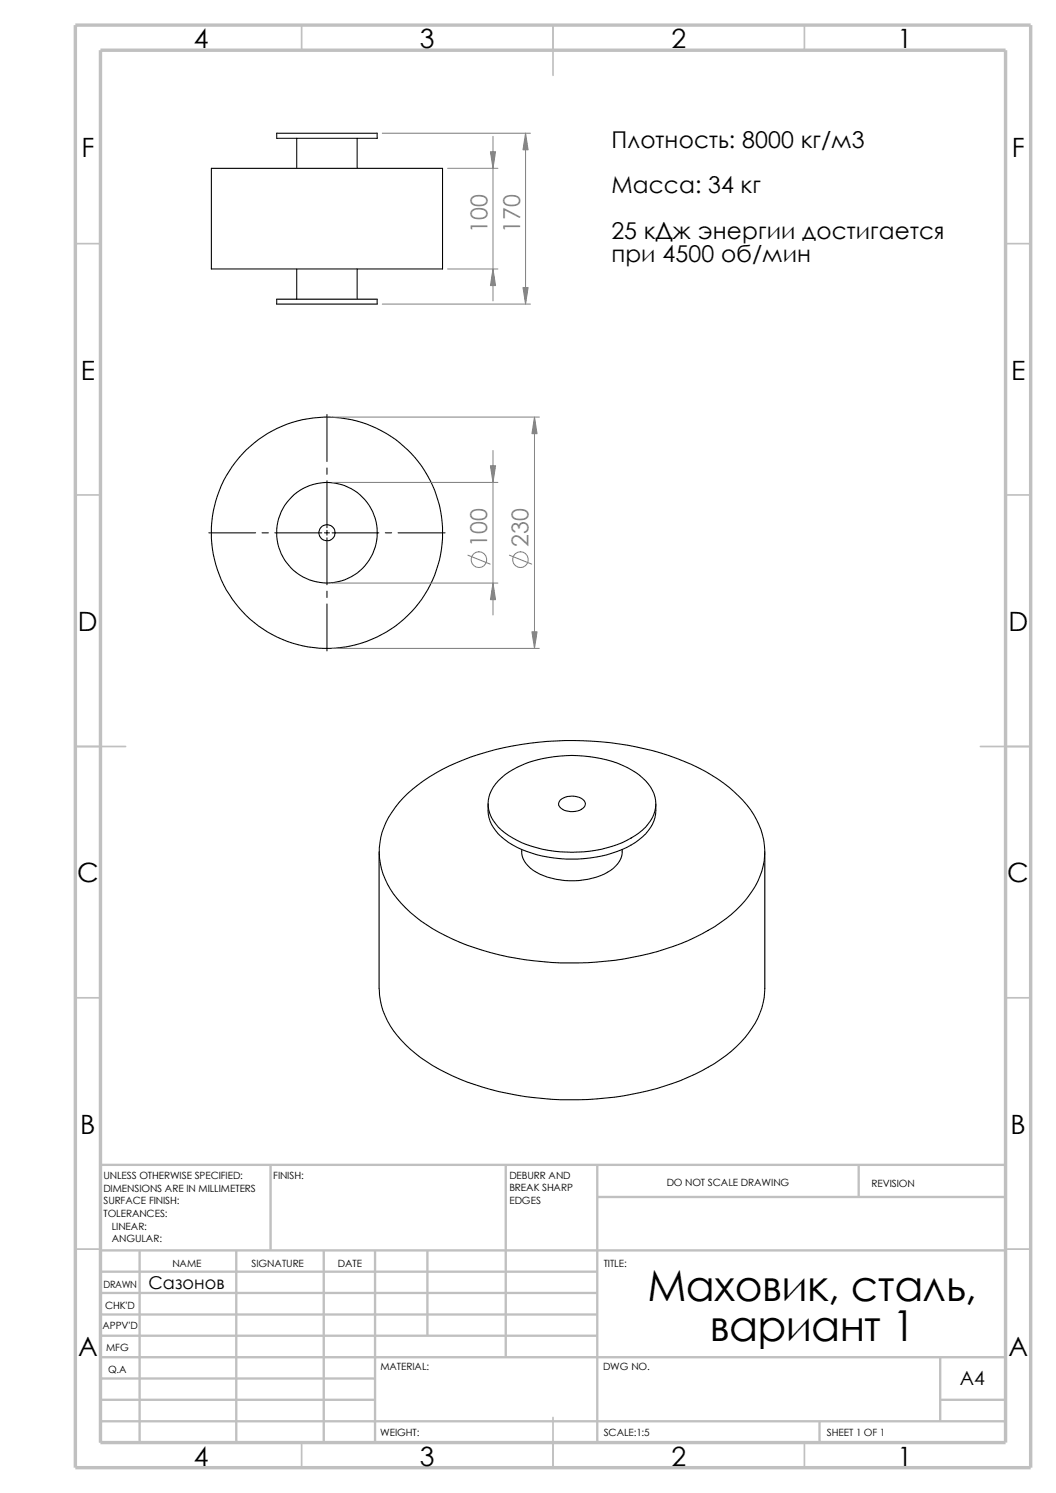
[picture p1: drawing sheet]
<svg xmlns="http://www.w3.org/2000/svg" width="210mm" height="297mm" viewBox="0 0 210 297" stroke-linecap="round" stroke-linejoin="round" font-family="sans-serif">
<g fill="none" stroke="#c0c0c0" stroke-width=".34">
<path d="M60 5v5M110 5v10M160 5v5M15 48.5h5M200 48.5h5M15 98.5h5M200 98.5h5M15 148.5h10M195 148.5h10M15 198.5h5M200 198.5h5M15 248.5h5"/>
<path d="M200 248.5h5M60 287v5M110 282v10M160 287v5"/>
</g>
<g fill="none" stroke="#c0c0c0" stroke-width=".47">
<path d="M53.8 231.7v17.1M100.6 231.7v38.3M118.8 231.7v55.3M118.8 238.1h81.2M170.8 231.7v6.4M200 231.7h-180v55.3M20 253h98.8M20 257.2h98.8M20 248.8h180M27.8 248.8v38.2M47 248.8v38.2M64.4 248.8v38.2"/>
<path d="M74.6 248.8v38.2M85 248.8v16.9M20 278.5h54.6M20 270h180M20 274.2h54.6M20 261.5h98.8M20 265.7h98.8M187 278.5h13M187 270v12.7M20 282.7h180M163 282.7v4.3"/>
</g>
<path d="M15 5h190v287h-190zM20 10h180v277h-180z" fill="none" stroke="#c0c0c0" stroke-width=".68" stroke-linecap="butt"/>
<g fill="none" stroke="#000" stroke-width=".21">
<path d="M42 33.5h46v20h-46zM55 26.5h20v1h-20zM59 27.5v6M71 27.5v6M55 59.5h20v1h-20zM59 53.5v6M71 53.5v6M80.2 158.8a36.7 36.7 0 0 1 16.6-9.2 63.2 63.2 0 0 1 37.8 1.3 29.9 29.9 0 0 1 15.3 11.2 13.7 13.7 0 0 1-1 16.2 31.8 31.8 0 0 1-15.1 10 61.9 61.9 0 0 1-43.8-1.5 27.9 27.9 0 0 1-12.4-10 13.7 13.7 0 0 1 1-16.2zM97.1 159.9a7.5 7.5 0 0 0 3.3 7.1 23.1 23.1 0 0 0 15.7 3.8 20.4 20.4 0 0 0 11.7-4.3 7.3 7.3 0 0 0 2.6-6.6M99.1 155.3a19.2 19.2 0 0 1 12.3-4.9 24.5 24.5 0 0 1 15 3.2 7.9 7.9 0 0 1 4 6.3 7.9 7.9 0 0 1-4 6.3 24.3 24.3 0 0 1-16.2 3.1 18.7 18.7 0 0 1-11.1-4.8 6.3 6.3 0 0 1 0-9.2zM111.4 159.2a3.6 3.6 0 0 1 4.9 .3 1.47 1.47 0 0 1-1.4 1.8 3.3 3.3 0 0 1-3.8-1.1v-.5zM75.4 169.5v27.2a16.3 16.3 0 0 0 6.2 12 42.8 42.8 0 0 0 21.1 9.1 63.2 63.2 0 0 0 32.6-2.8 31.3 31.3 0 0 0 13.6-9.5 14.9 14.9 0 0 0 3.2-8.8v-27.2"/>
<path d="M103.8 169a4.8 4.8 0 0 0 2.9 4.5 15.4 15.4 0 0 0 14.8-.4 4.6 4.6 0 0 0 2.2-4.1"/>
<circle cx="65" cy="106" r="23"/>
<circle cx="65" cy="106" r="10"/>
<circle cx="65" cy="106" r="1.6"/>
</g>
<g fill="none" stroke="#808080" stroke-width=".2">
<path d="M76 26.5h29.5M89 33.5h10M98 27.1v32.8M104.5 26.5v34M89 53.5h10M76 60.5h29.5M66 83h41.3M66 96h33M98 89.6v32.7M106.3 83v46M66 116h33M93 110.4l4.5 1.8"/>
<path d="M101.3 110.4l4.4 1.8M66 129h41.3"/>
<circle cx="95.3" cy="111.3" r="1.56"/>
<circle cx="103.5" cy="111.3" r="1.56"/>
</g>
<g fill="#808080" stroke="#808080" stroke-width=".2">
<path d="M104.5 26.5l.5 3.3h-1z"/>
<path d="M104 57.2h1l-.5 3.3z"/>
<path d="M98 53.5l.6 3.3h-1.1z"/>
<path d="M97.5 30.2h1.1l-.6 3.3z"/>
<path d="M106.3 83l.5 3.3h-1z"/>
<path d="M105.8 125.7h1l-.5 3.3z"/>
<path d="M97.5 92.7h1.1l-.6 3.3z"/>
<path d="M98 116l.6 3.3h-1.1z"/>
</g>
<g fill="none" stroke="#000" stroke-width=".2">
<path d="M65 82.5v9.3M65 93.1v1.3M65 95.6v9.4M41.5 106h9.3M52.1 106h1.3M54.7 106h9.3M64.5 106h1M65 105.5v1M65 107v9.3M65 117.6v1.3M66 106h9.4M76.6 106h1.3"/>
<path d="M79.2 106h9.3M65 120.1v9.4"/>
</g>
<g font-size="8.5">
<text x="128.8" y="258.7">Маховик, сталь,</text>
<text x="141.2" y="266.9">вариант 1</text>
</g>
<g font-size="5.3">
<text x="38.5" y="9.6">4</text>
<text x="83.5" y="9.6">3</text>
<text x="133.5" y="9.6">2</text>
<text x="178.5" y="9.6">1</text>
<text x="16.2" y="31.3">F</text>
<text x="201.2" y="31.3">F</text>
<text x="16" y="75.6">E</text>
<text x="201.1" y="75.6">E</text>
<text x="15.5" y="125.6">D</text>
<text x="200.6" y="125.6">D</text>
<text x="15.3" y="175.6">C</text>
<text x="200.3" y="175.6">C</text>
<text x="16" y="225.6">B</text>
<text x="201" y="225.6">B</text>
<text x="15.5" y="269.8">A</text>
<text x="200.5" y="269.8">A</text>
<text x="38.5" y="291.6">4</text>
<text x="83.5" y="291.6">3</text>
<text x="133.5" y="291.6">2</text>
<text x="178.5" y="291.6">1</text>
</g>
<g font-size="4.6">
<text x="121.6" y="29.4">Плотность: 8000 кг/м3</text>
<text x="121.6" y="38.5">Масса: 34 кг</text>
<text x="121.6" y="47.5">25 кДж энергии достигается</text>
<text x="121.6" y="52.1">при 4500 об/мин</text>
</g>
<g font-size="4.6" fill="#808080">
<text x="96.9" y="46.4" transform="rotate(-90 96.9 46.4)">100</text>
<text x="103.4" y="46.4" transform="rotate(-90 103.4 46.4)">170</text>
<text x="96.9" y="108.8" transform="rotate(-90 96.9 108.8)">100</text>
<text x="105.1" y="108.8" transform="rotate(-90 105.1 108.8)">230</text>
</g>
<text font-size="3.9" x="190.9" y="275.5">A4</text>
<text font-size="3.5" x="29.5" y="256.4">Сазонов</text>
<g font-size="2">
<text x="20.6" y="234.6">UNLESS OTHERWISE SPECIFIED:</text>
<text x="20.6" y="237.1">DIMENSIONS ARE IN MILLIMETERS</text>
<text x="20.6" y="239.6">SURFACE FINISH:</text>
<text x="54.4" y="234.6">FINISH:</text>
<text x="101.3" y="237">BREAK SHARP</text>
<text x="101.3" y="239.5">EDGES</text>
<text x="101.3" y="234.5">DEBURR AND</text>
<text x="132.6" y="236">DO NOT SCALE DRAWING</text>
<text x="173.3" y="236.2">REVISION</text>
<text x="20.6" y="242.1">TOLERANCES:</text>
<text x="22.2" y="244.6">LINEAR:</text>
<text x="22.2" y="247.1">ANGULAR:</text>
<text x="50" y="252">SIGNATURE</text>
<text x="67.2" y="252">DATE</text>
<text x="120.1" y="252">TITLE:</text>
<text x="20.6" y="256.2">DRAWN</text>
<text x="34.3" y="252.1">NAME</text>
<text x="20.9" y="260.4">CHK'D</text>
<text x="20.4" y="264.5">APPV'D</text>
<text x="21.1" y="268.8">MFG</text>
<text x="21.5" y="273.1">Q.A</text>
<text x="75.6" y="272.5">MATERIAL:</text>
<text x="119.9" y="272.5">DWG NO.</text>
<text x="75.6" y="285.6">WEIGHT:</text>
<text x="120.1" y="285.6">SCALE:1:5</text>
<text x="164.5" y="285.6">SHEET 1 OF 1</text>
</g>
</svg>
